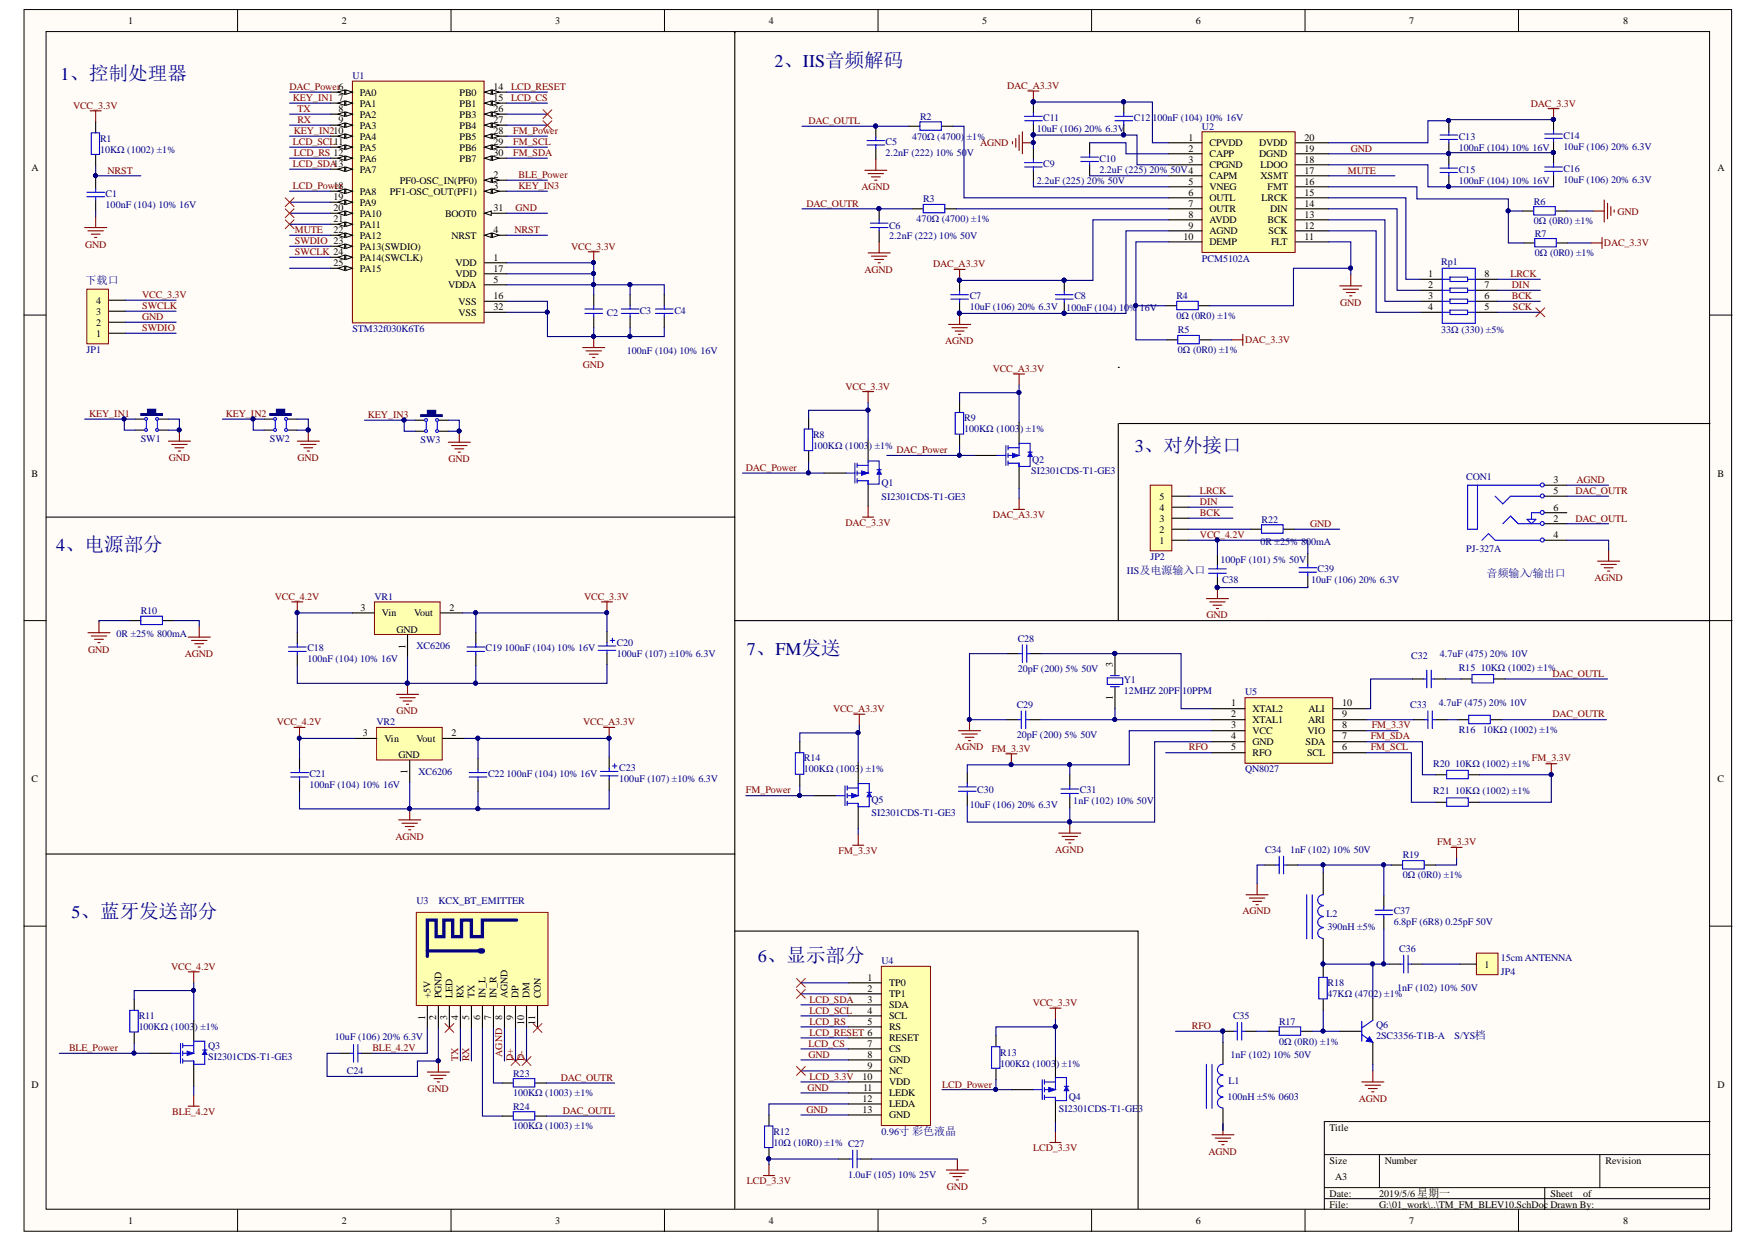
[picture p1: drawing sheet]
# Altium schematic sheet TM_FM_BLEV10.SchDoc
size A3

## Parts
C1  100nF (104) 10% 16V  [0402_C]
C2  100nF (104) 10% 16V  [0402_C]
C3  100nF (104) 10% 16V  [0402_C]  (value not drawn)
C4  100nF (104) 10% 16V  [0402_C]  (value not drawn)
C5  2.2nF (222) 10% 50V  [0402_C]
C6  2.2nF (222) 10% 50V  [0402_C]
C7  10uF (106) 20% 6.3V  [0402_C]
C8  100nF (104) 10% 16V  [0402_C]
C9  2.2uF (225) 20% 50V  [0402_C]
C10  2.2uF (225) 20% 50V  [0402_C]
C11  10uF (106) 20% 6.3V  [0402_C]
C12  100nF (104) 10% 16V  [0402_C]
C13  100nF (104) 10% 16V  [0402_C]
C14  10uF (106) 20% 6.3V  [0402_C]
C15  100nF (104) 10% 16V  [0402_C]
C16  10uF (106) 20% 6.3V  [0402_C]
C18  100nF (104) 10% 16V  [0402_C]
C19  100nF (104) 10% 16V  [0402_C]
C20  100uF (107) ±10% 6.3V  [CASE-B_3528]
C21  100nF (104) 10% 16V  [0402_C]
C22  100nF (104) 10% 16V  [0402_C]
C23  100uF (107) ±10% 6.3V  [CASE-B_3528]
C24  10uF (106) 20% 6.3V  [0402_C]
C27  1.0uF (105) 10% 25V  [0402_C]
C28  20pF (200) 5% 50V  [0402_C]
C29  20pF (200) 5% 50V  [0402_C]
C30  10uF (106) 20% 6.3V  [0402_C]
C31  1nF (102) 10% 50V  [0402_C]
C32  4.7uF (475) 20% 10V  [0402_C]
C33  4.7uF (475) 20% 10V  [0402_C]
C34  1nF (102) 10% 50V  [0603_C]
C35  1nF (102) 10% 50V  [0603_C]
C36  1nF (102) 10% 50V  [0603_C]
C37  6.8pF (6R8) 0.25pF 50V  [0603_C]
C38  100pF (101) 5% 50V  [0402_C]
C39  10uF (106) 20% 6.3V  [0402_C]
CON1  PJ-327A  [PJ327A-无固定孔]
JP1  HDR-1X4  [简易下载点]  (value not drawn)
JP2  HDR-1X5  [焊接点]  (value not drawn)
JP4  HDR-1X1  [单个焊接点]  (value not drawn)
L1  100nH ±5% 0603  [0603_L]
L2  390nH ±5%  [0603_L]
Q1  SI2301CDS-T1-GE3  [SOT-23(SOT-23-3)]
Q2  SI2301CDS-T1-GE3  [SOT-23(SOT-23-3)]
Q3  SI2301CDS-T1-GE3  [SOT-23(SOT-23-3)]
Q4  SI2301CDS-T1-GE3  [SOT-23(SOT-23-3)]
Q5  SI2301CDS-T1-GE3  [SOT-23(SOT-23-3)]
Q6  S9018  [SOT-23(SOT-23-3)]
R1  10KΩ (1002) ±1%  [0402_R]
R2  470Ω (4700) ±1%  [0402_R]
R3  470Ω (4700) ±1%  [0402_R]
R4  0Ω (0R0) ±1%  [0402_R]
R5  0Ω (0R0) ±1%  [0402_R]
R6  0Ω (0R0) ±1%  [0402_R]
R7  0Ω (0R0) ±1%  [0402_R]
R8  100KΩ (1003) ±1%  [0402_R]
R9  100KΩ (1003) ±1%  [0402_R]
R10  0R ±25% 800mA  [0603_R]
R11  100KΩ (1003) ±1%  [0402_R]
R12  10Ω (10R0) ±1%  [0402_R]
R13  100KΩ (1003) ±1%  [0402_R]
R14  100KΩ (1003) ±1%  [0402_R]
R15  10KΩ (1002) ±1%  [0402_R]
R16  10KΩ (1002) ±1%  [0402_R]
R17  0Ω (0R0) ±1%  [0402_R]
R18  47KΩ (4702) ±1%  [0402_R]
R19  0Ω (0R0) ±1%  [0402_R]
R20  10KΩ (1002) ±1%  [0402_R]
R21  10KΩ (1002) ±1%  [0402_R]
R22  0R ±25% 800mA  [0603_R]
R23  100KΩ (1003) ±1%  [0402_R]
R24  100KΩ (1003) ±1%  [0402_R]
Rp1  33Ω (330) ±5%  [0402_Rx4]
SW1  6x6x5  [TSW SMD-6*6*4.3]  (value not drawn)
SW2  6x6x5  [TSW SMD-6*6*4.3]  (value not drawn)
SW3  6x6x5  [TSW SMD-6*6*4.3]  (value not drawn)
U1  STM32f030K6T6  [LQFP32 7X7_M]
U2  PCM5102A  [TSSOP20_N]
U3  KCX_BT_EMITTER  [蓝牙音频发送模组]
U4  0.96寸 彩色液晶  [0.96寸 彩色液晶]
U5  QN8027  [MSOP10_N]
VR1  XC6206  [SOT23-3M]
VR2  XC6206  [SOT23-3M]
Y1  12MHZ 20PF 10PPM  [SMD-3225_4P]

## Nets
AGND: C5.2 C6.2 C7.1 C8.1 C9.2 C11.1 C12.1 C21.2 C22.1 C23.2 C28.1 C29.1 C30.1 C31.1 C34.1 CON1.3 CON1.4 L1.1 Q6.2(E) R10.2 U2.3(CPGND) U2.9(AGND) U3.8(AGND) U5.4(GND) VR2.1(GND)
BLE_4.2V: C24.1 Q3.3(D) U3.1(+5V)
DAC_3.3V: C13.2 C14.2 Q1.3(D) R5.2 R7.2 U2.20(DVDD)
DAC_A3.3V: C7.2 C8.2 C11.2 C12.2 Q2.3(D) U2.1(CPVDD) U2.8(AVDD)
FM_3.3V: C30.2 C31.2 Q5.3(D) R19.2 R20.1 R21.1 U5.3(VCC) U5.8(VIO)
GND: C1.1 C2.1 C3.1 C4.1 C13.1 C14.1 C15.2 C16.2 C18.2 C19.1 C20.2 C24.2 C27.1 C38.1 C39.1 JP1.2 R4.2 R6.2 R10.1 R22.2 SW1.2 SW1.3 SW2.2 SW2.3 SW3.2 SW3.3 U1.16(VSS) U1.31(BOOT0) U1.32(VSS) U2.11(FLT) U2.19(DGND) U3.2(PGND) U4.8(GND) U4.11(LEDK) U4.13(GND) VR1.1(GND)
LCD_3.3V: C27.2 Q4.3(D) R12.1 U4.10(VDD)
VCC_3.3V: C2.2 C3.2 C4.2 C19.2 C20.1 JP1.4 Q1.2(S) Q4.2(S) R1.2 R8.2 R13.2 U1.1(VDD) U1.5(VDDA) U1.17(VDD) VR1.2(Vout)
VCC_4.2V: C18.1 C21.1 C38.2 C39.2 JP2.1 Q3.2(S) R11.2 VR1.3(Vin) VR2.3(Vin)
VCC_A3.3V: C22.2 C23.1 Q2.2(S) Q5.2(S) R9.2 R14.2 VR2.2(Vout)
BCK: JP2.3 Rp1.6
BLE_Power: Q3.1(G) R11.1 U1.2(PF0-OSC_IN(PF0))
D+: U3.9(DP)
D-: U3.10(DM)
DAC_OUTL: C5.1 CON1.2 R2.1 R15.1 R24.1
DAC_OUTR: C6.1 CON1.5 R3.1 R16.1 R23.1
DAC_Power: Q1.1(G) Q2.1(G) R8.1 R9.1 U1.6(PA0)
DIN: JP2.4 Rp1.7
FM_Power: Q5.1(G) R14.1 U1.28(PB5)
FM_SCL: R21.2 U1.29(PB6) U5.6(SCL)
FM_SDA: R20.2 U1.30(PB7) U5.7(SDA)
KEY_IN1: SW1.1 SW1.4 U1.7(PA1)
KEY_IN2: SW2.1 SW2.4 U1.10(PA4)
KEY_IN3: SW3.1 SW3.4 U1.3(PF1-OSC_OUT(PF1))
LCD_CS: U1.15(PB1) U4.7(CS)
LCD_Power: Q4.1(G) R13.1 U1.18(PA8)
LCD_RESET: U1.14(PB0) U4.6(RESET)
LCD_RS: U1.12(PA6) U4.5(RS)
LCD_SCL: U1.11(PA5) U4.4(SCL)
LCD_SDA: U1.13(PA7) U4.3(SDA)
LRCK: JP2.5 Rp1.8
MUTE: U1.22(PA12) U2.17(XSMT)
NRST: C1.2 R1.1 U1.4(NRST)
RFO: C35.1 L1.2 U5.5(RFO)
RX: U1.9(PA3) U3.5(TX)
SCK: Rp1.5
SWCLK: JP1.3 U1.24(PA14(SWCLK))
SWDIO: JP1.1 U1.23(PA13(SWDIO))
TX: U1.8(PA2) U3.4(RX)
NetC9_1: C9.1 U2.5(VNEG)
NetC10_1: C10.1 U2.4(CAPM)
NetC10_2: C10.2 U2.2(CAPP)
NetC15_1: C15.1 C16.1 U2.18(LDOO)
NetC28_2: C28.2 U5.1(XTAL2) Y1.3(OSC2)
NetC29_2: C29.2 U5.2(XTAL1) Y1.1(OSC1)
NetC32_1: C32.1 U5.10(ALI)
NetC32_2: C32.2 R15.2
NetC33_1: C33.1 U5.9(ARI)
NetC33_2: C33.2 R16.2
NetC34_2: C34.2 C37.2 L2.2 R19.1
NetC35_2: C35.2 R17.1
NetC36_1: C36.1 C37.1 L2.1 Q6.3(C) R18.2
NetC36_2: C36.2 JP4.1
NetJP2_2: JP2.2 R22.1
NetQ6_1: Q6.1(B) R17.2 R18.1
NetR2_2: R2.2 U2.6(OUTL)
NetR3_2: R3.2 U2.7(OUTR)
NetR4_1: R4.1 R5.1 U2.10(DEMP)
NetR6_1: R6.1 R7.1 U2.16(FMT)
NetR12_2: R12.2 U4.12(LEDA)
NetR23_2: R23.2 U3.7(IN_R)
NetR24_2: R24.2 U3.6(IN_L)
NetRp1_1: Rp1.1 U2.15(LRCK)
NetRp1_2: Rp1.2 U2.14(DIN)
NetRp1_3: Rp1.3 U2.13(BCK)
NetRp1_4: Rp1.4 U2.12(SCK)

Not connected (* = marked no-connect by the designer): CON1 6; U1 19(PA9)* 20(PA10)* 21(PA11)* 25(PA15)* 26(PB3)* 27(PB4)*; U3 3(LED)* 11(CON)*; U4 1(TP0)* 2(TP1)* 9(NC)*

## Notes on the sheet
- 1、控制处理器
- 2、IIS音频解码
- (near JP1) 下载口
- (near JP2) 3、对外接口
- 4、电源部分
- (near JP2) IIS及电源输入口
- (near CON1) 音频输入/输出口
- 7、FM发送
- 5、蓝牙发送部分
- 6、显示部分
- (near JP4) 15cm ANTENNA
